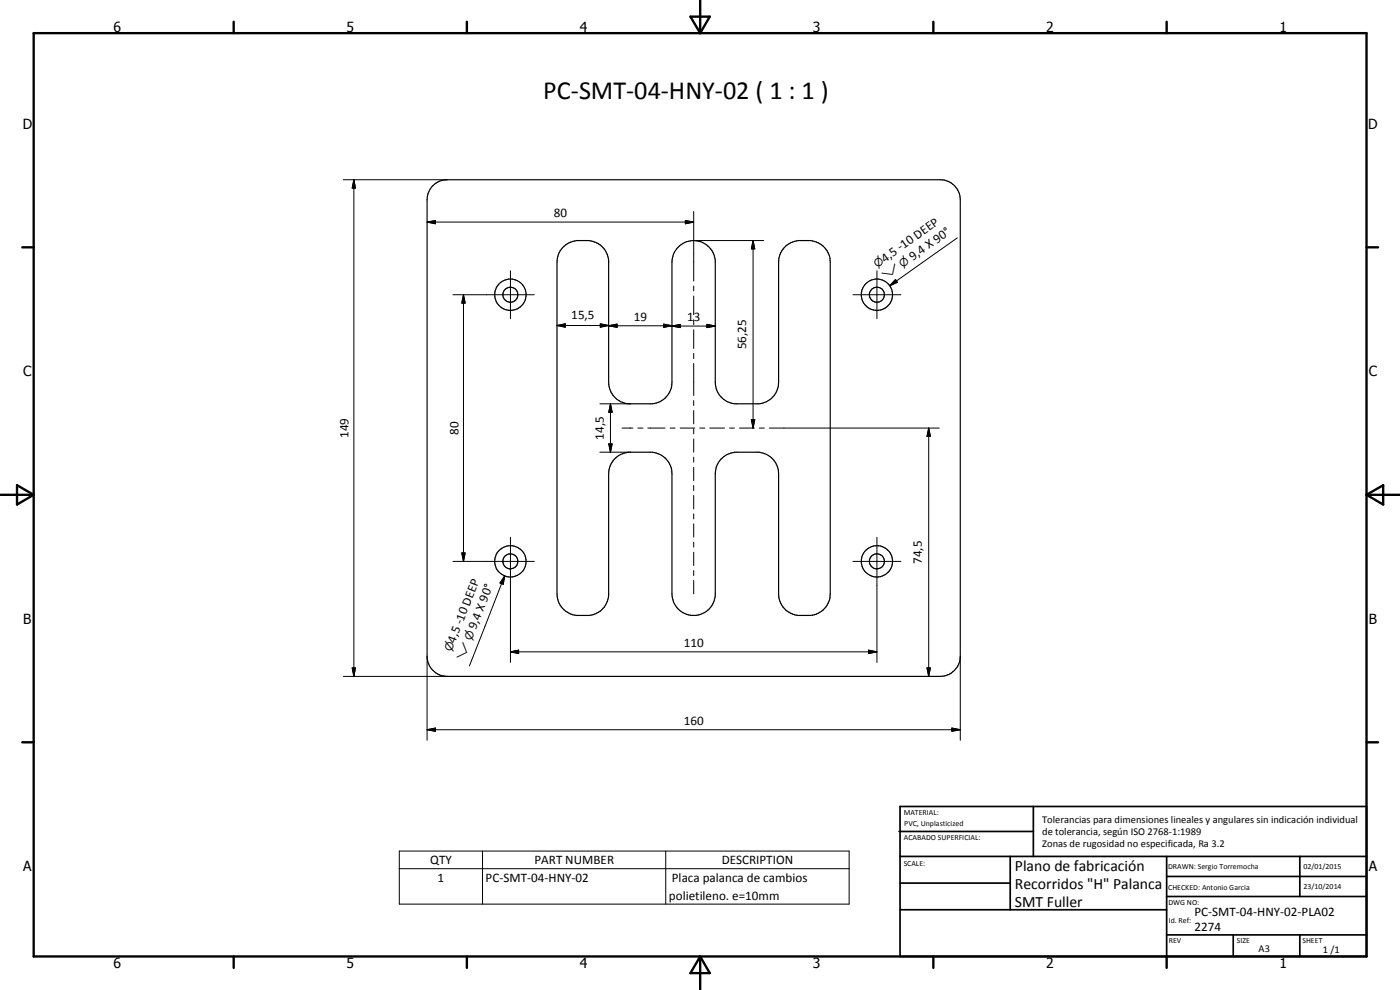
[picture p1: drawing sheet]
<svg xmlns="http://www.w3.org/2000/svg" width="420mm" height="297mm" viewBox="0 0 420 297" stroke-linecap="round" stroke-linejoin="round" font-family="sans-serif">
<g fill="none" stroke="#000" stroke-width=".35">
<path d="M130 55.7l1.9-1.3 2.3-.5h147.9a6.1 6.1 0 0 1 6.1 6v137a6.1 6.1 0 0 1-6.1 6h-147.9a6.1 6.1 0 0 1-6-6v-137a6.2 6.2 0 0 1 1.8-4.2zM168.9 74.3a6.7 6.7 0 0 1 4.1-2.1 9.4 9.4 0 0 1 6.6 1 6.6 6.6 0 0 1 3.1 4.9v36.6a6.5 6.5 0 0 0 5.9 6.5h7.2a6.5 6.5 0 0 0 5.9-6.5v-36a6.5 6.5 0 0 1 6.2-6.5 6.5 6.5 0 0 1 6.8 5.9v36.6a6.5 6.5 0 0 0 5.8 6.5h7.3a6.5 6.5 0 0 0 5.9-6.5v-36a6.5 6.5 0 0 1 5.9-6.5h3.7a6.5 6.5 0 0 1 5.9 6.5v99.5a6.5 6.5 0 0 1-5.9 6.5h-3.7a6.5 6.5 0 0 1-5.9-6.5v-36a6.5 6.5 0 0 0-5.9-6.5h-7.3a6.5 6.5 0 0 0-5.8 6.5v36.6a6.5 6.5 0 0 1-6.8 5.9 6.5 6.5 0 0 1-6.2-6.5v-36a6.5 6.5 0 0 0-5.9-6.5h-7.2a6.5 6.5 0 0 0-5.9 6.5v36.6a6.6 6.6 0 0 1-5.9 5.9h-3.8a6.5 6.5 0 0 1-5.8-6.5v-99.5a6.3 6.3 0 0 1 1.7-4.4z"/>
<circle cx="153.2" cy="88.4" r="2.25"/>
<circle cx="153.2" cy="88.4" r="4.7"/>
<circle cx="263.2" cy="88.4" r="4.7"/>
<circle cx="263.2" cy="88.4" r="2.27"/>
<circle cx="153.2" cy="168.4" r="2.26"/>
<circle cx="153.2" cy="168.4" r="4.7"/>
<circle cx="263.2" cy="168.4" r="2.25"/>
<circle cx="263.2" cy="168.4" r="4.7"/>
</g>
<g fill="none" stroke="#000" stroke-width=".71">
<path d="M10.1 9.9h400v277.1h-400zM70.1 6.5v3.4M140.1 6.5v3.4M207.2 5h5.8l-2.9 4.9zM210.1 0v9.9M280.1 6.5v3.4M350.1 6.5v3.4M6.7 74.2h3.4M410.1 74.2h3.5M.1 148.5h10M5.1 145.6l5 2.9-5 2.9zM410.1 148.5h10"/>
<path d="M410.1 148.5l5-2.9v5.8zM6.7 222.7h3.4M410.1 222.7h3.5M70.1 287v3.4M140.1 287v3.4M210.1 287v10M210.1 287l2.9 5h-5.8zM280.1 287v3.4M350.1 287v3.4"/>
</g>
<g fill="none" stroke="#000" stroke-width=".51">
<path d="M269.8 249.5h40.3M270.1 242h140v45h-140zM270.1 257h140M303.2 257v16M310.1 242v15M350.1 257v30M390.1 257v12M270.1 265h33.1M270.1 273h80M350.1 269h60M350.1 263h60M350.1 280.5h60"/>
<path d="M370.1 280.5v6.5M390.1 280.5v6.5"/>
</g>
<g fill="none" stroke="#000" stroke-width=".3">
<path d="M103 53.9h31.2M106.2 53.9l.5 2.5h-1zM106.2 53.9v149M128.2 66.6l2.5-.4v.9zM128.2 66.6h80M205.7 66.2l2.5 .4-2.5 .5zM208.2 63.5v20.8M208.2 72.2h21M226 72.2l.5 2.5h-1zM226 72.2v56.2M287.3 71.4l-20.3 14.3M135.9 88.4h24.4"/>
<path d="M139.1 88.4l.5 2.5h-1zM139.1 88.4v80M153.2 81.2v14.4M167.2 97.7l2.5-.5v1zM167.2 97.7h15.5M180.2 97.2l2.5 .5-2.5 .5zM182.7 97.7l2.5-.5v1zM182.7 97.7h19M199.2 97.2l2.5 .5-2.5 .5zM201.7 97.8l2.5-.5v1zM201.7 97.8h13M208.2 85.8v1.5"/>
<path d="M208.2 88.8v5.6M208.2 95.9v1.5M208.2 98.9v5.7M212.2 97.3l2.5 .5-2.5 .5zM256 88.4h14.4M263.2 81.2v14.4M268.8 83.9l.5 .8-2.3 1zM208.2 106v1.6M208.2 109.1v9.6M180 135.7h9.2M180 121.2h9.2M182.7 133.2h1l-.5 2.5z"/>
<path d="M183.2 121.2l.5 2.5h-1zM183.2 121.2v14.5M186.7 128.4h3.2M191.4 128.4h1.5M194.4 128.4h5.2M201.1 128.4h1.5M204.1 128.4h4.4M208.2 120.2v1.5M208.2 123.2v4M208.2 128.7v1.5M208.2 131.7v4M208.2 137.2v1.5"/>
<path d="M210 128.4h1.5M213 128.4h4.5M218.9 128.4h1.5M221.9 128.4h4.5M225.5 125.9h1l-.5 2.5zM227.9 128.4h1.5M230.9 128.4h51M278.7 128.4l.5 2.5h-1zM278.7 128.4v74.5M208.2 140.2v4M208.2 145.7v1.5M208.2 148.7v4"/>
<path d="M208.2 154.2v1.5M208.2 157.2v4M135.9 168.4h24.4M138.6 165.9h1l-.5 2.5zM151.5 172.8l-.5 2.5-.9-.4zM151.5 172.8l-10.6 27M153.2 161.2v37.6M208.2 162.7v1.5M208.2 165.7v4M208.2 171.2v1.5M208.2 174.2v4M256 168.4h14.4"/>
<path d="M263.2 161.2v37.6M128.2 196.9v25.2M153.2 195.6l2.4-.5v1zM153.2 195.6h110M260.7 195.1l2.5 .5-2.5 .5zM288.2 196.9v25.2M103 202.9h31.2M105.7 200.4h1l-.5 2.5zM128.2 218.9l2.5-.5v1zM128.2 218.9h160M278.2 200.4h1l-.5 2.5zM285.7 218.4l2.5 .5-2.5 .5z"/>
<path d="M119.8 255.4h135v15.9h-135zM144.8 255.4v15.9M199.8 255.4v15.9M119.8 260.6h135"/>
</g>
<g fill="#000">
<path d="M106.2 53.9l.5 2.5h-1zM128.2 66.6l2.5-.4v.9zM205.7 66.2l2.5 .4-2.5 .5zM226 72.2l.5 2.5h-1zM139.1 88.4l.5 2.5h-1zM167.2 97.7l2.5-.5v1zM180.2 97.2l2.5 .5-2.5 .5zM182.7 97.7l2.5-.5v1zM199.2 97.2l2.5 .5-2.5 .5zM201.7 97.8l2.5-.5v1zM212.2 97.3l2.5 .5-2.5 .5zM268.8 83.9l.5 .8-2.3 1z"/>
<path d="M182.7 133.2h1l-.5 2.5zM183.2 121.2l.5 2.5h-1zM225.5 125.9h1l-.5 2.5zM278.7 128.4l.5 2.5h-1zM138.6 165.9h1l-.5 2.5zM151.5 172.8l-.5 2.5-.9-.4zM153.2 195.6l2.4-.5v1zM260.7 195.1l2.5 .5-2.5 .5zM105.7 200.4h1l-.5 2.5zM128.2 218.9l2.5-.5v1zM278.2 200.4h1l-.5 2.5zM285.7 218.4l2.5 .5-2.5 .5z"/>
</g>
<text font-size="7.9" x="163.1" y="29.6">PC-SMT-04-HNY-02 ( 1 : 1 )</text>
<g font-size="4.7">
<text x="304.6" y="261.2">Plano de fabricación</text>
<text x="304.6" y="266.6">Recorridos &quot;H&quot; Palanca</text>
<text x="304.6" y="272">SMT Fuller</text>
</g>
<g font-size="4.2">
<text x="34" y="9.6">6</text>
<text x="104" y="9.6">5</text>
<text x="174" y="9.6">4</text>
<text x="244" y="9.6">3</text>
<text x="314" y="9.6">2</text>
<text x="384" y="9.6">1</text>
<text x="6.8" y="38.7">D</text>
<text x="410.6" y="38.7">D</text>
<text x="7" y="112.9">C</text>
<text x="410.8" y="112.9">C</text>
<text x="7" y="187.1">B</text>
<text x="410.8" y="187.1">B</text>
<text x="7" y="261.4">A</text>
<text x="410.8" y="261.4">A</text>
<text x="34" y="290.4">6</text>
<text x="104" y="290.4">5</text>
<text x="174" y="290.4">4</text>
<text x="244" y="290.4">3</text>
<text x="314" y="290.4">2</text>
<text x="384" y="290.4">1</text>
</g>
<g font-size="3.9">
<text x="166.2" y="65.1">80</text>
<text x="265.5" y="78.8" transform="rotate(-35 265.5 78.8)">4,5 -10 DEEP</text>
<text x="273.9" y="78.2" transform="rotate(-35 273.9 78.2)">9,4 X 90°</text>
<text x="171.4" y="95.6">15,5</text>
<text x="190.2" y="96.2">19</text>
<text x="206.2" y="96.3">13</text>
<text x="223.9" y="104.8" transform="rotate(-90 223.9 104.8)">56,25</text>
<text x="104.6" y="131.4" transform="rotate(-90 104.6 131.4)">149</text>
<text x="137.6" y="130.5" transform="rotate(-90 137.6 130.5)">80</text>
<text x="181.2" y="132" transform="rotate(-90 181.2 132)">14,5</text>
<text x="276.6" y="169.2" transform="rotate(-90 276.6 169.2)">74,5</text>
<text x="142.8" y="189" transform="rotate(-69 142.8 189)">9,4 X 90°</text>
<text x="136.5" y="193.1" transform="rotate(-69 136.5 193.1)">4,5 -10 DEEP</text>
<text x="205.2" y="194.1">110</text>
<text x="205.2" y="217.4">160</text>
<text x="129.1" y="259.2">QTY</text>
<text x="160.4" y="259.2">PART NUMBER</text>
<text x="216.6" y="259.2">DESCRIPTION</text>
<text x="131.3" y="264.6">1</text>
<text x="145.7" y="264.6">PC-SMT-04-HNY-02</text>
<text x="201.6" y="264.7">Placa palanca de cambios</text>
<text x="200.7" y="270">polietileno. e=10mm</text>
<text x="358.5" y="275">PC-SMT-04-HNY-02-PLA02</text>
<text x="358.5" y="279.4">2274</text>
</g>
<g font-size="3.3">
<text x="263.2" y="80.4" transform="rotate(-35 263.2 80.4)">n</text>
<text x="270.9" y="80.3" transform="rotate(-35 270.9 80.3)">n</text>
<text x="265.8" y="84" transform="rotate(-35 265.8 84)">w</text>
<text x="135.5" y="195.7" transform="rotate(-69 135.5 195.7)">n</text>
<text x="141.5" y="192.4" transform="rotate(-69 141.5 192.4)">n</text>
<text x="139.2" y="198.3" transform="rotate(-69 139.2 198.3)">w</text>
</g>
<g font-size="3.1">
<text x="312.7" y="246.8">Tolerancias para dimensiones lineales y angulares sin indicación individual</text>
<text x="312.7" y="250.4">de tolerancia, según ISO 2768-1:1989</text>
<text x="312.7" y="254">Zonas de rugosidad no especificada, Ra 3.2</text>
<text x="377.7" y="285.6">A3</text>
<text x="397" y="285.9">1 /1</text>
</g>
<g font-size="2.4">
<text x="271.2" y="244.4">MATERIAL:</text>
<text x="271.3" y="252">ACABADO SUPERFICIAL:</text>
<text x="271.4" y="247.9">PVC, Unplasticized</text>
<text x="271.2" y="259.7">SCALE:</text>
<text x="350.6" y="260.8">DRAWN: Sergio Torremocha</text>
<text x="391.2" y="260.6">02/01/2015</text>
<text x="350.6" y="267">CHECKED: Antonio Garcia</text>
<text x="391.2" y="266.7">23/10/2014</text>
<text x="350.6" y="271.4">DWG NO:</text>
<text x="350.8" y="276.9">Id. Ref:</text>
<text x="350.8" y="282.8">REV</text>
<text x="371.2" y="282.9">SIZE</text>
<text x="390.9" y="282.9">SHEET</text>
</g>
</svg>
